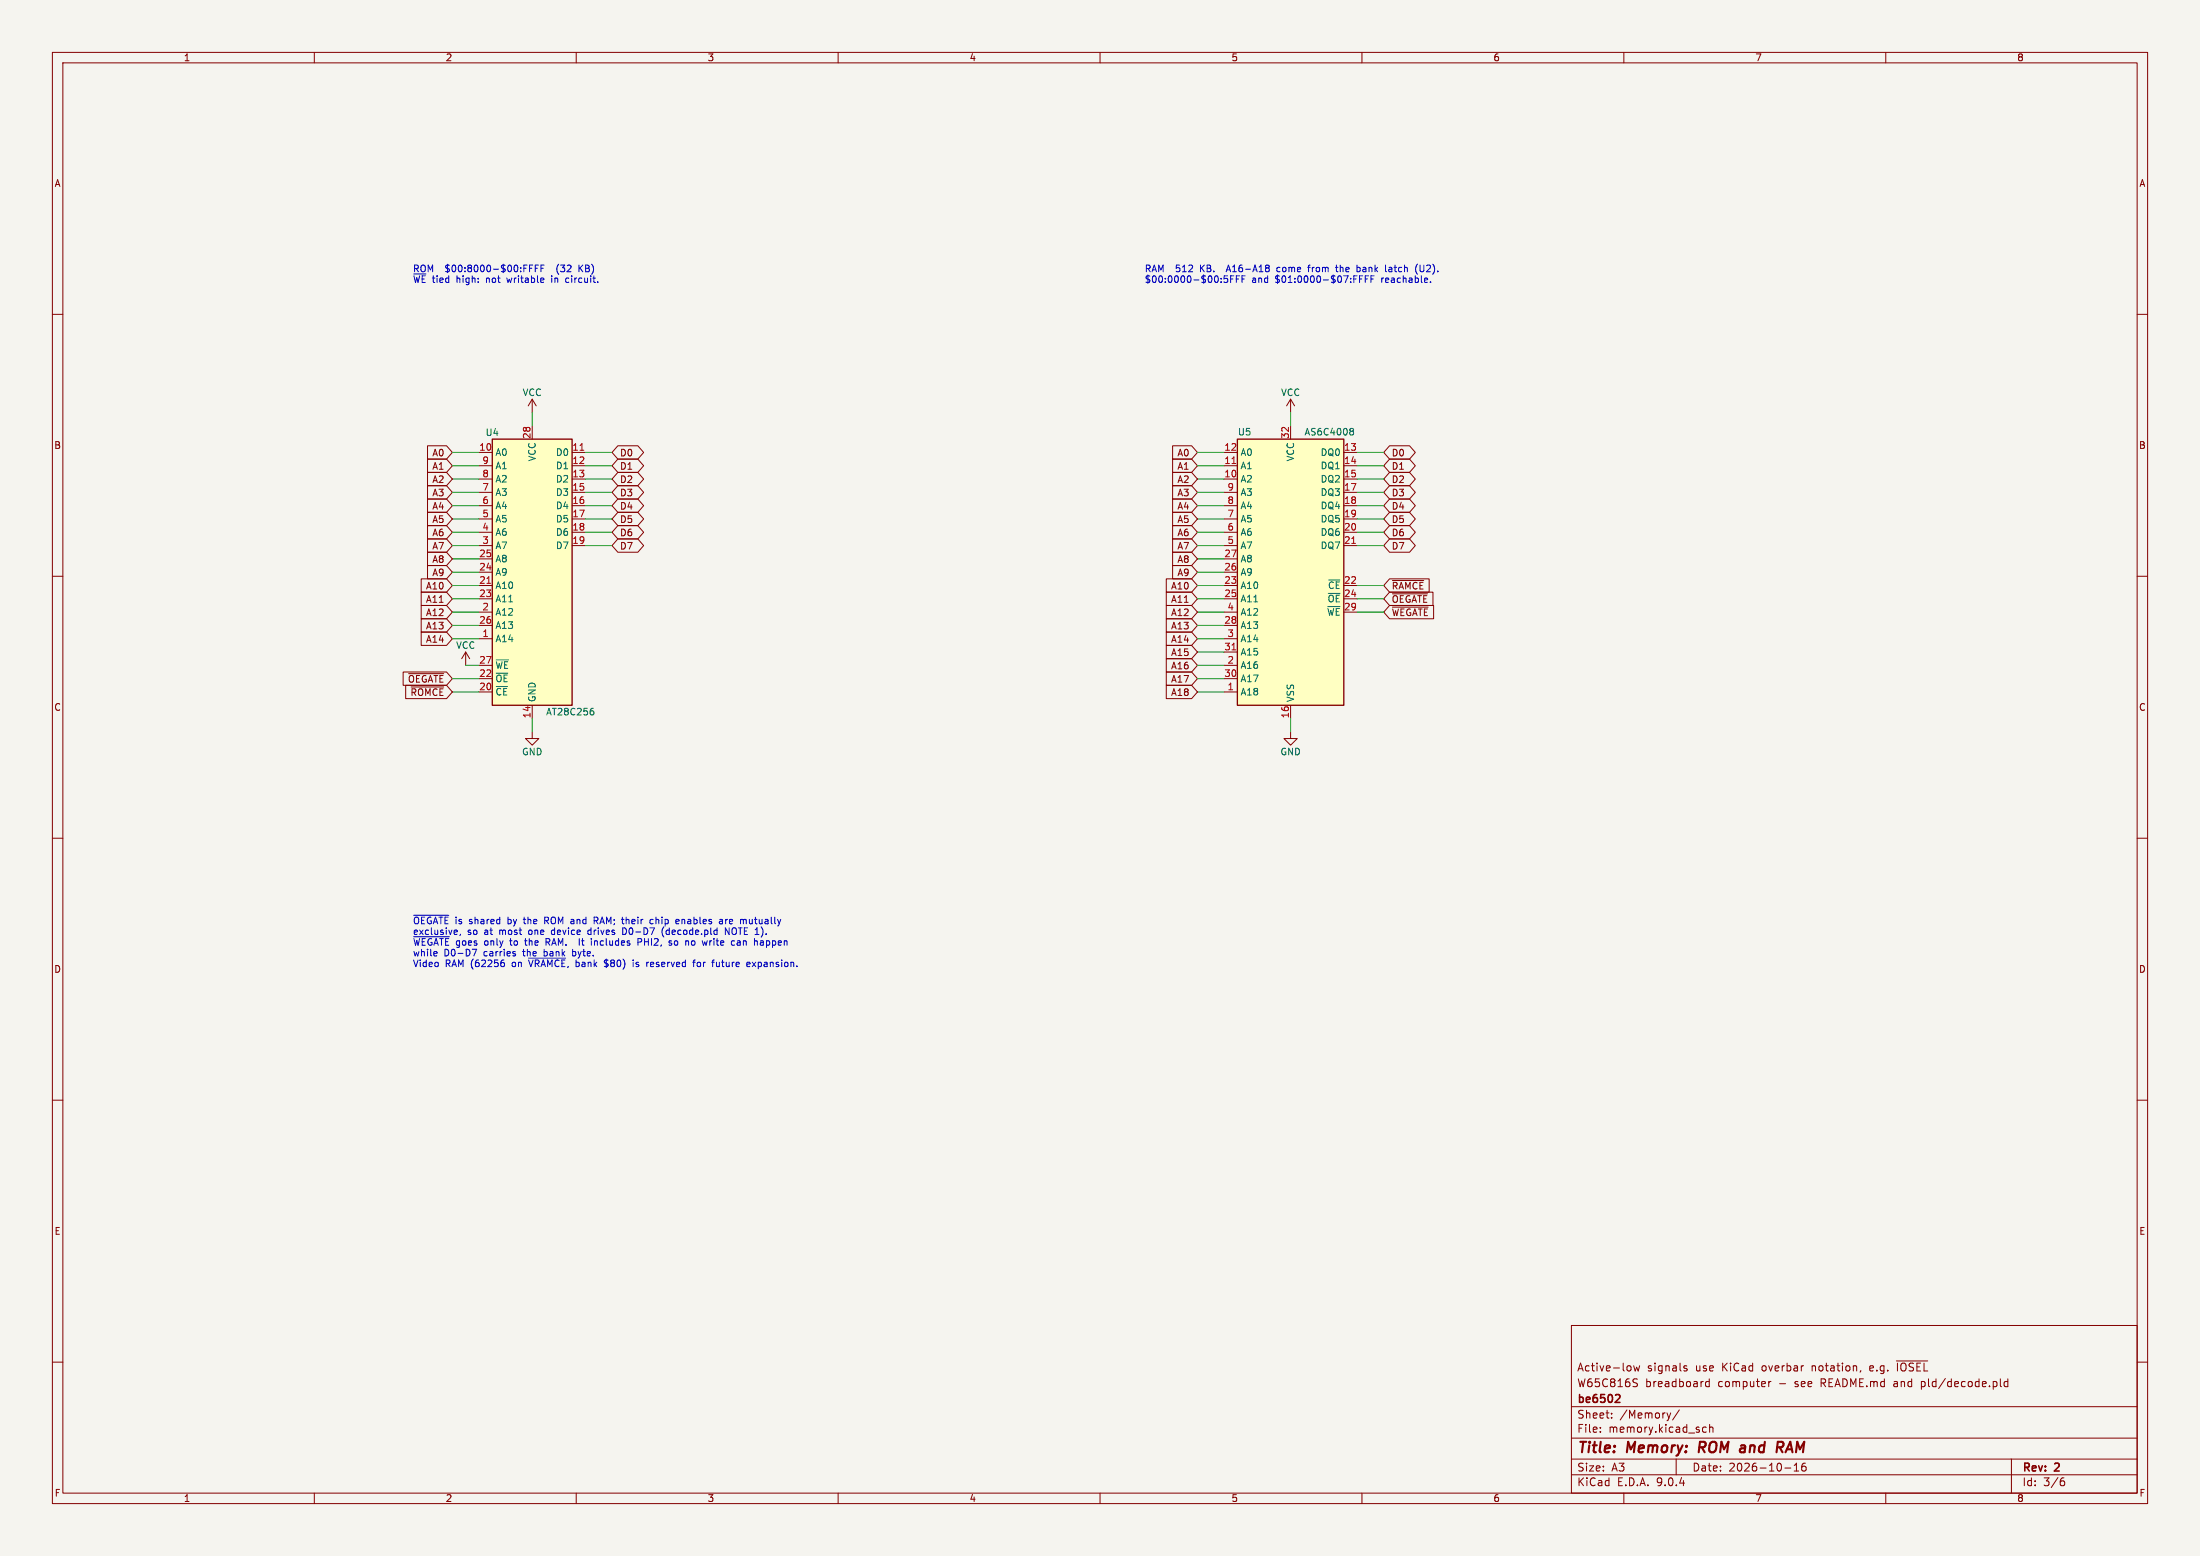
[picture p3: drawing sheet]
(kicad_sch (version 20230121) (generator eeschema)
(paper "A3")
(title_block (title "Memory: ROM and RAM") (date "2026-10-16") (rev "2") (company "be6502") (comment 1 "W65C816S breadboard computer - see README.md and pld/decode.pld") (comment 2 "Active-low signals use KiCad overbar notation, e.g. ~{IOSEL}"))
(lib_symbols (symbol "be6502:AS6C4008" (in_bom yes) (on_board yes) (property "Reference" "U" (at -10.16 26.035 0) (effects (font (size 1.27 1.27)) (justify left bottom))) (property "Value" "AS6C4008" (at 2.54 26.035 0) (effects (font (size 1.27 1.27)) (justify left bottom))) (property "Footprint" "Package_DIP:DIP-32_W15.24mm" (at 0 2.54 0) (effects (font (size 1.27 1.27)) hide)) (property "Datasheet" "https://www.alliancememory.com/wp-content/uploads/pdf/AS6C4008.pdf" (at 0 2.54 0) (effects (font (size 1.27 1.27)) hide)) (property "ki_keywords" "RAM SRAM CMOS MEMORY" (at 0 0 0) (effects (font (size 1.27 1.27)) hide)) (property "ki_description" "512K x 8 Low Power CMOS RAM, DIP-32" (at 0 0 0) (effects (font (size 1.27 1.27)) hide)) (property "ki_fp_filters" "DIP*W15.24mm*" (at 0 0 0) (effects (font (size 1.27 1.27)) hide)) (symbol "AS6C4008_0_0" (pin power_in line (at 0 -27.94 90) (length 2.54) (name "VSS" (effects (font (size 1.27 1.27)))) (number "16" (effects (font (size 1.27 1.27))))) (pin power_in line (at 0 27.94 270) (length 2.54) (name "VCC" (effects (font (size 1.27 1.27)))) (number "32" (effects (font (size 1.27 1.27)))))) (symbol "AS6C4008_0_1" (rectangle (start -10.16 25.4) (end 10.16 -25.4) (stroke (width 0.254) (type default)) (fill (type background)))) (symbol "AS6C4008_1_1" (pin input line (at -12.7 -22.86 0) (length 2.54) (name "A18" (effects (font (size 1.27 1.27)))) (number "1" (effects (font (size 1.27 1.27))))) (pin input line (at -12.7 17.78 0) (length 2.54) (name "A2" (effects (font (size 1.27 1.27)))) (number "10" (effects (font (size 1.27 1.27))))) (pin input line (at -12.7 20.32 0) (length 2.54) (name "A1" (effects (font (size 1.27 1.27)))) (number "11" (effects (font (size 1.27 1.27))))) (pin input line (at -12.7 22.86 0) (length 2.54) (name "A0" (effects (font (size 1.27 1.27)))) (number "12" (effects (font (size 1.27 1.27))))) (pin tri_state line (at 12.7 22.86 180) (length 2.54) (name "DQ0" (effects (font (size 1.27 1.27)))) (number "13" (effects (font (size 1.27 1.27))))) (pin tri_state line (at 12.7 20.32 180) (length 2.54) (name "DQ1" (effects (font (size 1.27 1.27)))) (number "14" (effects (font (size 1.27 1.27))))) (pin tri_state line (at 12.7 17.78 180) (length 2.54) (name "DQ2" (effects (font (size 1.27 1.27)))) (number "15" (effects (font (size 1.27 1.27))))) (pin tri_state line (at 12.7 15.24 180) (length 2.54) (name "DQ3" (effects (font (size 1.27 1.27)))) (number "17" (effects (font (size 1.27 1.27))))) (pin tri_state line (at 12.7 12.7 180) (length 2.54) (name "DQ4" (effects (font (size 1.27 1.27)))) (number "18" (effects (font (size 1.27 1.27))))) (pin tri_state line (at 12.7 10.16 180) (length 2.54) (name "DQ5" (effects (font (size 1.27 1.27)))) (number "19" (effects (font (size 1.27 1.27))))) (pin input line (at -12.7 -17.78 0) (length 2.54) (name "A16" (effects (font (size 1.27 1.27)))) (number "2" (effects (font (size 1.27 1.27))))) (pin tri_state line (at 12.7 7.62 180) (length 2.54) (name "DQ6" (effects (font (size 1.27 1.27)))) (number "20" (effects (font (size 1.27 1.27))))) (pin tri_state line (at 12.7 5.08 180) (length 2.54) (name "DQ7" (effects (font (size 1.27 1.27)))) (number "21" (effects (font (size 1.27 1.27))))) (pin input line (at 12.7 -2.54 180) (length 2.54) (name "~{CE}" (effects (font (size 1.27 1.27)))) (number "22" (effects (font (size 1.27 1.27))))) (pin input line (at -12.7 -2.54 0) (length 2.54) (name "A10" (effects (font (size 1.27 1.27)))) (number "23" (effects (font (size 1.27 1.27))))) (pin input line (at 12.7 -5.08 180) (length 2.54) (name "~{OE}" (effects (font (size 1.27 1.27)))) (number "24" (effects (font (size 1.27 1.27))))) (pin input line (at -12.7 -5.08 0) (length 2.54) (name "A11" (effects (font (size 1.27 1.27)))) (number "25" (effects (font (size 1.27 1.27))))) (pin input line (at -12.7 0 0) (length 2.54) (name "A9" (effects (font (size 1.27 1.27)))) (number "26" (effects (font (size 1.27 1.27))))) (pin input line (at -12.7 2.54 0) (length 2.54) (name "A8" (effects (font (size 1.27 1.27)))) (number "27" (effects (font (size 1.27 1.27))))) (pin input line (at -12.7 -10.16 0) (length 2.54) (name "A13" (effects (font (size 1.27 1.27)))) (number "28" (effects (font (size 1.27 1.27))))) (pin input line (at 12.7 -7.62 180) (length 2.54) (name "~{WE}" (effects (font (size 1.27 1.27)))) (number "29" (effects (font (size 1.27 1.27))))) (pin input line (at -12.7 -12.7 0) (length 2.54) (name "A14" (effects (font (size 1.27 1.27)))) (number "3" (effects (font (size 1.27 1.27))))) (pin input line (at -12.7 -20.32 0) (length 2.54) (name "A17" (effects (font (size 1.27 1.27)))) (number "30" (effects (font (size 1.27 1.27))))) (pin input line (at -12.7 -15.24 0) (length 2.54) (name "A15" (effects (font (size 1.27 1.27)))) (number "31" (effects (font (size 1.27 1.27))))) (pin input line (at -12.7 -7.62 0) (length 2.54) (name "A12" (effects (font (size 1.27 1.27)))) (number "4" (effects (font (size 1.27 1.27))))) (pin input line (at -12.7 5.08 0) (length 2.54) (name "A7" (effects (font (size 1.27 1.27)))) (number "5" (effects (font (size 1.27 1.27))))) (pin input line (at -12.7 7.62 0) (length 2.54) (name "A6" (effects (font (size 1.27 1.27)))) (number "6" (effects (font (size 1.27 1.27))))) (pin input line (at -12.7 10.16 0) (length 2.54) (name "A5" (effects (font (size 1.27 1.27)))) (number "7" (effects (font (size 1.27 1.27))))) (pin input line (at -12.7 12.7 0) (length 2.54) (name "A4" (effects (font (size 1.27 1.27)))) (number "8" (effects (font (size 1.27 1.27))))) (pin input line (at -12.7 15.24 0) (length 2.54) (name "A3" (effects (font (size 1.27 1.27)))) (number "9" (effects (font (size 1.27 1.27)))))))
(symbol "be6502:AT28C256" (in_bom yes) (on_board yes) (property "Reference" "U" (at -7.62 26.67 0) (effects (font (size 1.27 1.27)))) (property "Value" "AT28C256" (at 2.54 -26.67 0) (effects (font (size 1.27 1.27)) (justify left))) (property "Footprint" "Package_DIP:DIP-28_W15.24mm" (at 0 0 0) (effects (font (size 1.27 1.27)) hide)) (property "Datasheet" "http://ww1.microchip.com/downloads/en/DeviceDoc/doc0006.pdf" (at 0 0 0) (effects (font (size 1.27 1.27)) hide)) (property "ki_keywords" "Parallel EEPROM 256Kb" (at 0 0 0) (effects (font (size 1.27 1.27)) hide)) (property "ki_description" "Paged Parallel EEPROM 256Kb (32K x 8), DIP-28/SOIC-28" (at 0 0 0) (effects (font (size 1.27 1.27)) hide)) (property "ki_fp_filters" "DIP*W15.24mm* SOIC*7.5x17.9mm*P1.27mm*" (at 0 0 0) (effects (font (size 1.27 1.27)) hide)) (symbol "AT28C256_1_1" (rectangle (start -7.62 25.4) (end 7.62 -25.4) (stroke (width 0.254) (type default)) (fill (type background))) (pin input line (at -10.16 -12.7 0) (length 2.54) (name "A14" (effects (font (size 1.27 1.27)))) (number "1" (effects (font (size 1.27 1.27))))) (pin input line (at -10.16 22.86 0) (length 2.54) (name "A0" (effects (font (size 1.27 1.27)))) (number "10" (effects (font (size 1.27 1.27))))) (pin tri_state line (at 10.16 22.86 180) (length 2.54) (name "D0" (effects (font (size 1.27 1.27)))) (number "11" (effects (font (size 1.27 1.27))))) (pin tri_state line (at 10.16 20.32 180) (length 2.54) (name "D1" (effects (font (size 1.27 1.27)))) (number "12" (effects (font (size 1.27 1.27))))) (pin tri_state line (at 10.16 17.78 180) (length 2.54) (name "D2" (effects (font (size 1.27 1.27)))) (number "13" (effects (font (size 1.27 1.27))))) (pin power_in line (at 0 -27.94 90) (length 2.54) (name "GND" (effects (font (size 1.27 1.27)))) (number "14" (effects (font (size 1.27 1.27))))) (pin tri_state line (at 10.16 15.24 180) (length 2.54) (name "D3" (effects (font (size 1.27 1.27)))) (number "15" (effects (font (size 1.27 1.27))))) (pin tri_state line (at 10.16 12.7 180) (length 2.54) (name "D4" (effects (font (size 1.27 1.27)))) (number "16" (effects (font (size 1.27 1.27))))) (pin tri_state line (at 10.16 10.16 180) (length 2.54) (name "D5" (effects (font (size 1.27 1.27)))) (number "17" (effects (font (size 1.27 1.27))))) (pin tri_state line (at 10.16 7.62 180) (length 2.54) (name "D6" (effects (font (size 1.27 1.27)))) (number "18" (effects (font (size 1.27 1.27))))) (pin tri_state line (at 10.16 5.08 180) (length 2.54) (name "D7" (effects (font (size 1.27 1.27)))) (number "19" (effects (font (size 1.27 1.27))))) (pin input line (at -10.16 -7.62 0) (length 2.54) (name "A12" (effects (font (size 1.27 1.27)))) (number "2" (effects (font (size 1.27 1.27))))) (pin input line (at -10.16 -22.86 0) (length 2.54) (name "~{CE}" (effects (font (size 1.27 1.27)))) (number "20" (effects (font (size 1.27 1.27))))) (pin input line (at -10.16 -2.54 0) (length 2.54) (name "A10" (effects (font (size 1.27 1.27)))) (number "21" (effects (font (size 1.27 1.27))))) (pin input line (at -10.16 -20.32 0) (length 2.54) (name "~{OE}" (effects (font (size 1.27 1.27)))) (number "22" (effects (font (size 1.27 1.27))))) (pin input line (at -10.16 -5.08 0) (length 2.54) (name "A11" (effects (font (size 1.27 1.27)))) (number "23" (effects (font (size 1.27 1.27))))) (pin input line (at -10.16 0 0) (length 2.54) (name "A9" (effects (font (size 1.27 1.27)))) (number "24" (effects (font (size 1.27 1.27))))) (pin input line (at -10.16 2.54 0) (length 2.54) (name "A8" (effects (font (size 1.27 1.27)))) (number "25" (effects (font (size 1.27 1.27))))) (pin input line (at -10.16 -10.16 0) (length 2.54) (name "A13" (effects (font (size 1.27 1.27)))) (number "26" (effects (font (size 1.27 1.27))))) (pin input line (at -10.16 -17.78 0) (length 2.54) (name "~{WE}" (effects (font (size 1.27 1.27)))) (number "27" (effects (font (size 1.27 1.27))))) (pin power_in line (at 0 27.94 270) (length 2.54) (name "VCC" (effects (font (size 1.27 1.27)))) (number "28" (effects (font (size 1.27 1.27))))) (pin input line (at -10.16 5.08 0) (length 2.54) (name "A7" (effects (font (size 1.27 1.27)))) (number "3" (effects (font (size 1.27 1.27))))) (pin input line (at -10.16 7.62 0) (length 2.54) (name "A6" (effects (font (size 1.27 1.27)))) (number "4" (effects (font (size 1.27 1.27))))) (pin input line (at -10.16 10.16 0) (length 2.54) (name "A5" (effects (font (size 1.27 1.27)))) (number "5" (effects (font (size 1.27 1.27))))) (pin input line (at -10.16 12.7 0) (length 2.54) (name "A4" (effects (font (size 1.27 1.27)))) (number "6" (effects (font (size 1.27 1.27))))) (pin input line (at -10.16 15.24 0) (length 2.54) (name "A3" (effects (font (size 1.27 1.27)))) (number "7" (effects (font (size 1.27 1.27))))) (pin input line (at -10.16 17.78 0) (length 2.54) (name "A2" (effects (font (size 1.27 1.27)))) (number "8" (effects (font (size 1.27 1.27))))) (pin input line (at -10.16 20.32 0) (length 2.54) (name "A1" (effects (font (size 1.27 1.27)))) (number "9" (effects (font (size 1.27 1.27)))))))
(symbol "be6502:GND" (power) (pin_names (offset 0)) (in_bom yes) (on_board yes) (property "Reference" "#PWR" (at 0 -6.35 0) (effects (font (size 1.27 1.27)) hide)) (property "Value" "GND" (at 0 -3.81 0) (effects (font (size 1.27 1.27)))) (property "Footprint" "" (at 0 0 0) (effects (font (size 1.27 1.27)) hide)) (property "Datasheet" "" (at 0 0 0) (effects (font (size 1.27 1.27)) hide)) (property "ki_keywords" "global power" (at 0 0 0) (effects (font (size 1.27 1.27)) hide)) (property "ki_description" "Power symbol creates a global label with name \"GND\" , ground" (at 0 0 0) (effects (font (size 1.27 1.27)) hide)) (symbol "GND_0_1" (polyline (pts (xy 0 0) (xy 0 -1.27) (xy 1.27 -1.27) (xy 0 -2.54) (xy -1.27 -1.27) (xy 0 -1.27)) (stroke (width 0) (type default)) (fill (type none)))) (symbol "GND_1_1" (pin power_in line (at 0 0 270) (length 0) hide (name "GND" (effects (font (size 1.27 1.27)))) (number "1" (effects (font (size 1.27 1.27)))))))
(symbol "be6502:VCC" (power) (pin_names (offset 0)) (in_bom yes) (on_board yes) (property "Reference" "#PWR" (at 0 -3.81 0) (effects (font (size 1.27 1.27)) hide)) (property "Value" "VCC" (at 0 3.81 0) (effects (font (size 1.27 1.27)))) (property "Footprint" "" (at 0 0 0) (effects (font (size 1.27 1.27)) hide)) (property "Datasheet" "" (at 0 0 0) (effects (font (size 1.27 1.27)) hide)) (property "ki_keywords" "global power" (at 0 0 0) (effects (font (size 1.27 1.27)) hide)) (property "ki_description" "Power symbol creates a global label with name \"VCC\"" (at 0 0 0) (effects (font (size 1.27 1.27)) hide)) (symbol "VCC_0_1" (polyline (pts (xy -0.762 1.27) (xy 0 2.54)) (stroke (width 0) (type default)) (fill (type none))) (polyline (pts (xy 0 0) (xy 0 2.54)) (stroke (width 0) (type default)) (fill (type none))) (polyline (pts (xy 0 2.54) (xy 0.762 1.27)) (stroke (width 0) (type default)) (fill (type none)))) (symbol "VCC_1_1" (pin power_in line (at 0 0 90) (length 0) hide (name "VCC" (effects (font (size 1.27 1.27)))) (number "1" (effects (font (size 1.27 1.27))))))))
(symbol (lib_id "be6502:AT28C256") (at 101.6 109.22 0) (unit 1) (in_bom yes) (on_board yes) (dnp no) (property "Reference" "U4" (at 93.98 82.55 0) (effects (font (size 1.27 1.27)))) (property "Value" "AT28C256" (at 104.14 135.89 0) (effects (font (size 1.27 1.27)) (justify left))) (property "Footprint" "Package_DIP:DIP-28_W15.24mm_Socket" (at 101.6 109.22 0) (effects (font (size 1.27 1.27)) hide)) (property "Datasheet" "http://ww1.microchip.com/downloads/en/DeviceDoc/doc0006.pdf" (at 101.6 109.22 0) (effects (font (size 1.27 1.27)) hide)) (pin "1") (pin "10") (pin "11") (pin "12") (pin "13") (pin "14") (pin "15") (pin "16") (pin "17") (pin "18") (pin "19") (pin "2") (pin "20") (pin "21") (pin "22") (pin "23") (pin "24") (pin "25") (pin "26") (pin "27") (pin "28") (pin "3") (pin "4") (pin "5") (pin "6") (pin "7") (pin "8") (pin "9"))
(wire (pts (xy 91.44 132.08) (xy 86.36 132.08)) (stroke (width 0) (type default)))
(global_label "~{ROMCE}" (shape input) (at 86.36 132.08 180) (fields_autoplaced) (effects (font (size 1.27 1.27)) (justify right)) (property "Intersheetrefs" "${INTERSHEET_REFS}" (at 86.36 132.08 0) (effects (font (size 1.27 1.27)) (justify right) hide)))
(wire (pts (xy 91.44 129.54) (xy 86.36 129.54)) (stroke (width 0) (type default)))
(global_label "~{OEGATE}" (shape input) (at 86.36 129.54 180) (fields_autoplaced) (effects (font (size 1.27 1.27)) (justify right)) (property "Intersheetrefs" "${INTERSHEET_REFS}" (at 86.36 129.54 0) (effects (font (size 1.27 1.27)) (justify right) hide)))
(wire (pts (xy 101.6 81.28) (xy 101.6 78.74)) (stroke (width 0) (type default)))
(symbol (lib_id "be6502:VCC") (at 101.6 78.74 0) (unit 1) (in_bom no) (on_board no) (dnp no) (property "Reference" "#PWR014" (at 101.6 82.55 0) (effects (font (size 1.27 1.27)) hide)) (property "Value" "VCC" (at 101.6 74.93 0) (effects (font (size 1.27 1.27)))) (property "Footprint" "" (at 101.6 78.74 0) (effects (font (size 1.27 1.27)) hide)) (property "Datasheet" "" (at 101.6 78.74 0) (effects (font (size 1.27 1.27)) hide)) (pin "1"))
(wire (pts (xy 101.6 137.16) (xy 101.6 139.7)) (stroke (width 0) (type default)))
(symbol (lib_id "be6502:GND") (at 101.6 139.7 0) (unit 1) (in_bom no) (on_board no) (dnp no) (property "Reference" "#PWR015" (at 101.6 146.05 0) (effects (font (size 1.27 1.27)) hide)) (property "Value" "GND" (at 101.6 143.51 0) (effects (font (size 1.27 1.27)))) (property "Footprint" "" (at 101.6 139.7 0) (effects (font (size 1.27 1.27)) hide)) (property "Datasheet" "" (at 101.6 139.7 0) (effects (font (size 1.27 1.27)) hide)) (pin "1"))
(wire (pts (xy 91.44 86.36) (xy 86.36 86.36)) (stroke (width 0) (type default)))
(global_label "A0" (shape input) (at 86.36 86.36 180) (fields_autoplaced) (effects (font (size 1.27 1.27)) (justify right)) (property "Intersheetrefs" "${INTERSHEET_REFS}" (at 86.36 86.36 0) (effects (font (size 1.27 1.27)) (justify right) hide)))
(wire (pts (xy 91.44 88.9) (xy 86.36 88.9)) (stroke (width 0) (type default)))
(global_label "A1" (shape input) (at 86.36 88.9 180) (fields_autoplaced) (effects (font (size 1.27 1.27)) (justify right)) (property "Intersheetrefs" "${INTERSHEET_REFS}" (at 86.36 88.9 0) (effects (font (size 1.27 1.27)) (justify right) hide)))
(wire (pts (xy 91.44 91.44) (xy 86.36 91.44)) (stroke (width 0) (type default)))
(global_label "A2" (shape input) (at 86.36 91.44 180) (fields_autoplaced) (effects (font (size 1.27 1.27)) (justify right)) (property "Intersheetrefs" "${INTERSHEET_REFS}" (at 86.36 91.44 0) (effects (font (size 1.27 1.27)) (justify right) hide)))
(wire (pts (xy 91.44 93.98) (xy 86.36 93.98)) (stroke (width 0) (type default)))
(global_label "A3" (shape input) (at 86.36 93.98 180) (fields_autoplaced) (effects (font (size 1.27 1.27)) (justify right)) (property "Intersheetrefs" "${INTERSHEET_REFS}" (at 86.36 93.98 0) (effects (font (size 1.27 1.27)) (justify right) hide)))
(wire (pts (xy 91.44 96.52) (xy 86.36 96.52)) (stroke (width 0) (type default)))
(global_label "A4" (shape input) (at 86.36 96.52 180) (fields_autoplaced) (effects (font (size 1.27 1.27)) (justify right)) (property "Intersheetrefs" "${INTERSHEET_REFS}" (at 86.36 96.52 0) (effects (font (size 1.27 1.27)) (justify right) hide)))
(wire (pts (xy 91.44 99.06) (xy 86.36 99.06)) (stroke (width 0) (type default)))
(global_label "A5" (shape input) (at 86.36 99.06 180) (fields_autoplaced) (effects (font (size 1.27 1.27)) (justify right)) (property "Intersheetrefs" "${INTERSHEET_REFS}" (at 86.36 99.06 0) (effects (font (size 1.27 1.27)) (justify right) hide)))
(wire (pts (xy 91.44 101.6) (xy 86.36 101.6)) (stroke (width 0) (type default)))
(global_label "A6" (shape input) (at 86.36 101.6 180) (fields_autoplaced) (effects (font (size 1.27 1.27)) (justify right)) (property "Intersheetrefs" "${INTERSHEET_REFS}" (at 86.36 101.6 0) (effects (font (size 1.27 1.27)) (justify right) hide)))
(wire (pts (xy 91.44 104.14) (xy 86.36 104.14)) (stroke (width 0) (type default)))
(global_label "A7" (shape input) (at 86.36 104.14 180) (fields_autoplaced) (effects (font (size 1.27 1.27)) (justify right)) (property "Intersheetrefs" "${INTERSHEET_REFS}" (at 86.36 104.14 0) (effects (font (size 1.27 1.27)) (justify right) hide)))
(wire (pts (xy 91.44 106.68) (xy 86.36 106.68)) (stroke (width 0) (type default)))
(global_label "A8" (shape input) (at 86.36 106.68 180) (fields_autoplaced) (effects (font (size 1.27 1.27)) (justify right)) (property "Intersheetrefs" "${INTERSHEET_REFS}" (at 86.36 106.68 0) (effects (font (size 1.27 1.27)) (justify right) hide)))
(wire (pts (xy 91.44 109.22) (xy 86.36 109.22)) (stroke (width 0) (type default)))
(global_label "A9" (shape input) (at 86.36 109.22 180) (fields_autoplaced) (effects (font (size 1.27 1.27)) (justify right)) (property "Intersheetrefs" "${INTERSHEET_REFS}" (at 86.36 109.22 0) (effects (font (size 1.27 1.27)) (justify right) hide)))
(wire (pts (xy 91.44 111.76) (xy 86.36 111.76)) (stroke (width 0) (type default)))
(global_label "A10" (shape input) (at 86.36 111.76 180) (fields_autoplaced) (effects (font (size 1.27 1.27)) (justify right)) (property "Intersheetrefs" "${INTERSHEET_REFS}" (at 86.36 111.76 0) (effects (font (size 1.27 1.27)) (justify right) hide)))
(wire (pts (xy 91.44 114.3) (xy 86.36 114.3)) (stroke (width 0) (type default)))
(global_label "A11" (shape input) (at 86.36 114.3 180) (fields_autoplaced) (effects (font (size 1.27 1.27)) (justify right)) (property "Intersheetrefs" "${INTERSHEET_REFS}" (at 86.36 114.3 0) (effects (font (size 1.27 1.27)) (justify right) hide)))
(wire (pts (xy 91.44 116.84) (xy 86.36 116.84)) (stroke (width 0) (type default)))
(global_label "A12" (shape input) (at 86.36 116.84 180) (fields_autoplaced) (effects (font (size 1.27 1.27)) (justify right)) (property "Intersheetrefs" "${INTERSHEET_REFS}" (at 86.36 116.84 0) (effects (font (size 1.27 1.27)) (justify right) hide)))
(wire (pts (xy 91.44 119.38) (xy 86.36 119.38)) (stroke (width 0) (type default)))
(global_label "A13" (shape input) (at 86.36 119.38 180) (fields_autoplaced) (effects (font (size 1.27 1.27)) (justify right)) (property "Intersheetrefs" "${INTERSHEET_REFS}" (at 86.36 119.38 0) (effects (font (size 1.27 1.27)) (justify right) hide)))
(wire (pts (xy 91.44 121.92) (xy 86.36 121.92)) (stroke (width 0) (type default)))
(global_label "A14" (shape input) (at 86.36 121.92 180) (fields_autoplaced) (effects (font (size 1.27 1.27)) (justify right)) (property "Intersheetrefs" "${INTERSHEET_REFS}" (at 86.36 121.92 0) (effects (font (size 1.27 1.27)) (justify right) hide)))
(wire (pts (xy 111.76 86.36) (xy 116.84 86.36)) (stroke (width 0) (type default)))
(global_label "D0" (shape tri_state) (at 116.84 86.36 0) (fields_autoplaced) (effects (font (size 1.27 1.27)) (justify left)) (property "Intersheetrefs" "${INTERSHEET_REFS}" (at 116.84 86.36 0) (effects (font (size 1.27 1.27)) (justify left) hide)))
(wire (pts (xy 111.76 88.9) (xy 116.84 88.9)) (stroke (width 0) (type default)))
(global_label "D1" (shape tri_state) (at 116.84 88.9 0) (fields_autoplaced) (effects (font (size 1.27 1.27)) (justify left)) (property "Intersheetrefs" "${INTERSHEET_REFS}" (at 116.84 88.9 0) (effects (font (size 1.27 1.27)) (justify left) hide)))
(wire (pts (xy 111.76 91.44) (xy 116.84 91.44)) (stroke (width 0) (type default)))
(global_label "D2" (shape tri_state) (at 116.84 91.44 0) (fields_autoplaced) (effects (font (size 1.27 1.27)) (justify left)) (property "Intersheetrefs" "${INTERSHEET_REFS}" (at 116.84 91.44 0) (effects (font (size 1.27 1.27)) (justify left) hide)))
(wire (pts (xy 111.76 93.98) (xy 116.84 93.98)) (stroke (width 0) (type default)))
(global_label "D3" (shape tri_state) (at 116.84 93.98 0) (fields_autoplaced) (effects (font (size 1.27 1.27)) (justify left)) (property "Intersheetrefs" "${INTERSHEET_REFS}" (at 116.84 93.98 0) (effects (font (size 1.27 1.27)) (justify left) hide)))
(wire (pts (xy 111.76 96.52) (xy 116.84 96.52)) (stroke (width 0) (type default)))
(global_label "D4" (shape tri_state) (at 116.84 96.52 0) (fields_autoplaced) (effects (font (size 1.27 1.27)) (justify left)) (property "Intersheetrefs" "${INTERSHEET_REFS}" (at 116.84 96.52 0) (effects (font (size 1.27 1.27)) (justify left) hide)))
(wire (pts (xy 111.76 99.06) (xy 116.84 99.06)) (stroke (width 0) (type default)))
(global_label "D5" (shape tri_state) (at 116.84 99.06 0) (fields_autoplaced) (effects (font (size 1.27 1.27)) (justify left)) (property "Intersheetrefs" "${INTERSHEET_REFS}" (at 116.84 99.06 0) (effects (font (size 1.27 1.27)) (justify left) hide)))
(wire (pts (xy 111.76 101.6) (xy 116.84 101.6)) (stroke (width 0) (type default)))
(global_label "D6" (shape tri_state) (at 116.84 101.6 0) (fields_autoplaced) (effects (font (size 1.27 1.27)) (justify left)) (property "Intersheetrefs" "${INTERSHEET_REFS}" (at 116.84 101.6 0) (effects (font (size 1.27 1.27)) (justify left) hide)))
(wire (pts (xy 111.76 104.14) (xy 116.84 104.14)) (stroke (width 0) (type default)))
(global_label "D7" (shape tri_state) (at 116.84 104.14 0) (fields_autoplaced) (effects (font (size 1.27 1.27)) (justify left)) (property "Intersheetrefs" "${INTERSHEET_REFS}" (at 116.84 104.14 0) (effects (font (size 1.27 1.27)) (justify left) hide)))
(wire (pts (xy 91.44 127) (xy 88.9 127)) (stroke (width 0) (type default)))
(symbol (lib_id "be6502:VCC") (at 88.9 127 0) (unit 1) (in_bom no) (on_board no) (dnp no) (property "Reference" "#PWR016" (at 88.9 130.81 0) (effects (font (size 1.27 1.27)) hide)) (property "Value" "VCC" (at 88.9 123.19 0) (effects (font (size 1.27 1.27)))) (property "Footprint" "" (at 88.9 127 0) (effects (font (size 1.27 1.27)) hide)) (property "Datasheet" "" (at 88.9 127 0) (effects (font (size 1.27 1.27)) hide)) (pin "1"))
(text "ROM  $00:8000-$00:FFFF  (32 KB)\n~{WE} tied high: not writable in circuit." (at 78.74 50.8 0) (effects (font (size 1.27 1.27)) (justify left top)))
(symbol (lib_id "be6502:AS6C4008") (at 246.38 109.22 0) (unit 1) (in_bom yes) (on_board yes) (dnp no) (property "Reference" "U5" (at 236.22 83.185 0) (effects (font (size 1.27 1.27)) (justify left bottom))) (property "Value" "AS6C4008" (at 248.92 83.185 0) (effects (font (size 1.27 1.27)) (justify left bottom))) (property "Footprint" "Package_DIP:DIP-32_W15.24mm_Socket" (at 246.38 106.68 0) (effects (font (size 1.27 1.27)) hide)) (property "Datasheet" "https://www.alliancememory.com/wp-content/uploads/pdf/AS6C4008.pdf" (at 246.38 106.68 0) (effects (font (size 1.27 1.27)) hide)) (pin "16") (pin "32") (pin "1") (pin "10") (pin "11") (pin "12") (pin "13") (pin "14") (pin "15") (pin "17") (pin "18") (pin "19") (pin "2") (pin "20") (pin "21") (pin "22") (pin "23") (pin "24") (pin "25") (pin "26") (pin "27") (pin "28") (pin "29") (pin "3") (pin "30") (pin "31") (pin "4") (pin "5") (pin "6") (pin "7") (pin "8") (pin "9"))
(wire (pts (xy 259.08 111.76) (xy 264.16 111.76)) (stroke (width 0) (type default)))
(global_label "~{RAMCE}" (shape input) (at 264.16 111.76 0) (fields_autoplaced) (effects (font (size 1.27 1.27)) (justify left)) (property "Intersheetrefs" "${INTERSHEET_REFS}" (at 264.16 111.76 0) (effects (font (size 1.27 1.27)) (justify left) hide)))
(wire (pts (xy 259.08 114.3) (xy 264.16 114.3)) (stroke (width 0) (type default)))
(global_label "~{OEGATE}" (shape input) (at 264.16 114.3 0) (fields_autoplaced) (effects (font (size 1.27 1.27)) (justify left)) (property "Intersheetrefs" "${INTERSHEET_REFS}" (at 264.16 114.3 0) (effects (font (size 1.27 1.27)) (justify left) hide)))
(wire (pts (xy 259.08 116.84) (xy 264.16 116.84)) (stroke (width 0) (type default)))
(global_label "~{WEGATE}" (shape input) (at 264.16 116.84 0) (fields_autoplaced) (effects (font (size 1.27 1.27)) (justify left)) (property "Intersheetrefs" "${INTERSHEET_REFS}" (at 264.16 116.84 0) (effects (font (size 1.27 1.27)) (justify left) hide)))
(wire (pts (xy 246.38 81.28) (xy 246.38 78.74)) (stroke (width 0) (type default)))
(symbol (lib_id "be6502:VCC") (at 246.38 78.74 0) (unit 1) (in_bom no) (on_board no) (dnp no) (property "Reference" "#PWR017" (at 246.38 82.55 0) (effects (font (size 1.27 1.27)) hide)) (property "Value" "VCC" (at 246.38 74.93 0) (effects (font (size 1.27 1.27)))) (property "Footprint" "" (at 246.38 78.74 0) (effects (font (size 1.27 1.27)) hide)) (property "Datasheet" "" (at 246.38 78.74 0) (effects (font (size 1.27 1.27)) hide)) (pin "1"))
(wire (pts (xy 246.38 137.16) (xy 246.38 139.7)) (stroke (width 0) (type default)))
(symbol (lib_id "be6502:GND") (at 246.38 139.7 0) (unit 1) (in_bom no) (on_board no) (dnp no) (property "Reference" "#PWR018" (at 246.38 146.05 0) (effects (font (size 1.27 1.27)) hide)) (property "Value" "GND" (at 246.38 143.51 0) (effects (font (size 1.27 1.27)))) (property "Footprint" "" (at 246.38 139.7 0) (effects (font (size 1.27 1.27)) hide)) (property "Datasheet" "" (at 246.38 139.7 0) (effects (font (size 1.27 1.27)) hide)) (pin "1"))
(wire (pts (xy 233.68 86.36) (xy 228.6 86.36)) (stroke (width 0) (type default)))
(global_label "A0" (shape input) (at 228.6 86.36 180) (fields_autoplaced) (effects (font (size 1.27 1.27)) (justify right)) (property "Intersheetrefs" "${INTERSHEET_REFS}" (at 228.6 86.36 0) (effects (font (size 1.27 1.27)) (justify right) hide)))
(wire (pts (xy 233.68 88.9) (xy 228.6 88.9)) (stroke (width 0) (type default)))
(global_label "A1" (shape input) (at 228.6 88.9 180) (fields_autoplaced) (effects (font (size 1.27 1.27)) (justify right)) (property "Intersheetrefs" "${INTERSHEET_REFS}" (at 228.6 88.9 0) (effects (font (size 1.27 1.27)) (justify right) hide)))
(wire (pts (xy 233.68 91.44) (xy 228.6 91.44)) (stroke (width 0) (type default)))
(global_label "A2" (shape input) (at 228.6 91.44 180) (fields_autoplaced) (effects (font (size 1.27 1.27)) (justify right)) (property "Intersheetrefs" "${INTERSHEET_REFS}" (at 228.6 91.44 0) (effects (font (size 1.27 1.27)) (justify right) hide)))
(wire (pts (xy 233.68 93.98) (xy 228.6 93.98)) (stroke (width 0) (type default)))
(global_label "A3" (shape input) (at 228.6 93.98 180) (fields_autoplaced) (effects (font (size 1.27 1.27)) (justify right)) (property "Intersheetrefs" "${INTERSHEET_REFS}" (at 228.6 93.98 0) (effects (font (size 1.27 1.27)) (justify right) hide)))
(wire (pts (xy 233.68 96.52) (xy 228.6 96.52)) (stroke (width 0) (type default)))
(global_label "A4" (shape input) (at 228.6 96.52 180) (fields_autoplaced) (effects (font (size 1.27 1.27)) (justify right)) (property "Intersheetrefs" "${INTERSHEET_REFS}" (at 228.6 96.52 0) (effects (font (size 1.27 1.27)) (justify right) hide)))
(wire (pts (xy 233.68 99.06) (xy 228.6 99.06)) (stroke (width 0) (type default)))
(global_label "A5" (shape input) (at 228.6 99.06 180) (fields_autoplaced) (effects (font (size 1.27 1.27)) (justify right)) (property "Intersheetrefs" "${INTERSHEET_REFS}" (at 228.6 99.06 0) (effects (font (size 1.27 1.27)) (justify right) hide)))
(wire (pts (xy 233.68 101.6) (xy 228.6 101.6)) (stroke (width 0) (type default)))
(global_label "A6" (shape input) (at 228.6 101.6 180) (fields_autoplaced) (effects (font (size 1.27 1.27)) (justify right)) (property "Intersheetrefs" "${INTERSHEET_REFS}" (at 228.6 101.6 0) (effects (font (size 1.27 1.27)) (justify right) hide)))
(wire (pts (xy 233.68 104.14) (xy 228.6 104.14)) (stroke (width 0) (type default)))
(global_label "A7" (shape input) (at 228.6 104.14 180) (fields_autoplaced) (effects (font (size 1.27 1.27)) (justify right)) (property "Intersheetrefs" "${INTERSHEET_REFS}" (at 228.6 104.14 0) (effects (font (size 1.27 1.27)) (justify right) hide)))
(wire (pts (xy 233.68 106.68) (xy 228.6 106.68)) (stroke (width 0) (type default)))
(global_label "A8" (shape input) (at 228.6 106.68 180) (fields_autoplaced) (effects (font (size 1.27 1.27)) (justify right)) (property "Intersheetrefs" "${INTERSHEET_REFS}" (at 228.6 106.68 0) (effects (font (size 1.27 1.27)) (justify right) hide)))
(wire (pts (xy 233.68 109.22) (xy 228.6 109.22)) (stroke (width 0) (type default)))
(global_label "A9" (shape input) (at 228.6 109.22 180) (fields_autoplaced) (effects (font (size 1.27 1.27)) (justify right)) (property "Intersheetrefs" "${INTERSHEET_REFS}" (at 228.6 109.22 0) (effects (font (size 1.27 1.27)) (justify right) hide)))
(wire (pts (xy 233.68 111.76) (xy 228.6 111.76)) (stroke (width 0) (type default)))
(global_label "A10" (shape input) (at 228.6 111.76 180) (fields_autoplaced) (effects (font (size 1.27 1.27)) (justify right)) (property "Intersheetrefs" "${INTERSHEET_REFS}" (at 228.6 111.76 0) (effects (font (size 1.27 1.27)) (justify right) hide)))
(wire (pts (xy 233.68 114.3) (xy 228.6 114.3)) (stroke (width 0) (type default)))
(global_label "A11" (shape input) (at 228.6 114.3 180) (fields_autoplaced) (effects (font (size 1.27 1.27)) (justify right)) (property "Intersheetrefs" "${INTERSHEET_REFS}" (at 228.6 114.3 0) (effects (font (size 1.27 1.27)) (justify right) hide)))
(wire (pts (xy 233.68 116.84) (xy 228.6 116.84)) (stroke (width 0) (type default)))
(global_label "A12" (shape input) (at 228.6 116.84 180) (fields_autoplaced) (effects (font (size 1.27 1.27)) (justify right)) (property "Intersheetrefs" "${INTERSHEET_REFS}" (at 228.6 116.84 0) (effects (font (size 1.27 1.27)) (justify right) hide)))
(wire (pts (xy 233.68 119.38) (xy 228.6 119.38)) (stroke (width 0) (type default)))
(global_label "A13" (shape input) (at 228.6 119.38 180) (fields_autoplaced) (effects (font (size 1.27 1.27)) (justify right)) (property "Intersheetrefs" "${INTERSHEET_REFS}" (at 228.6 119.38 0) (effects (font (size 1.27 1.27)) (justify right) hide)))
(wire (pts (xy 233.68 121.92) (xy 228.6 121.92)) (stroke (width 0) (type default)))
(global_label "A14" (shape input) (at 228.6 121.92 180) (fields_autoplaced) (effects (font (size 1.27 1.27)) (justify right)) (property "Intersheetrefs" "${INTERSHEET_REFS}" (at 228.6 121.92 0) (effects (font (size 1.27 1.27)) (justify right) hide)))
(wire (pts (xy 233.68 124.46) (xy 228.6 124.46)) (stroke (width 0) (type default)))
(global_label "A15" (shape input) (at 228.6 124.46 180) (fields_autoplaced) (effects (font (size 1.27 1.27)) (justify right)) (property "Intersheetrefs" "${INTERSHEET_REFS}" (at 228.6 124.46 0) (effects (font (size 1.27 1.27)) (justify right) hide)))
(wire (pts (xy 233.68 127) (xy 228.6 127)) (stroke (width 0) (type default)))
(global_label "A16" (shape input) (at 228.6 127 180) (fields_autoplaced) (effects (font (size 1.27 1.27)) (justify right)) (property "Intersheetrefs" "${INTERSHEET_REFS}" (at 228.6 127 0) (effects (font (size 1.27 1.27)) (justify right) hide)))
(wire (pts (xy 233.68 129.54) (xy 228.6 129.54)) (stroke (width 0) (type default)))
(global_label "A17" (shape input) (at 228.6 129.54 180) (fields_autoplaced) (effects (font (size 1.27 1.27)) (justify right)) (property "Intersheetrefs" "${INTERSHEET_REFS}" (at 228.6 129.54 0) (effects (font (size 1.27 1.27)) (justify right) hide)))
(wire (pts (xy 233.68 132.08) (xy 228.6 132.08)) (stroke (width 0) (type default)))
(global_label "A18" (shape input) (at 228.6 132.08 180) (fields_autoplaced) (effects (font (size 1.27 1.27)) (justify right)) (property "Intersheetrefs" "${INTERSHEET_REFS}" (at 228.6 132.08 0) (effects (font (size 1.27 1.27)) (justify right) hide)))
(wire (pts (xy 259.08 86.36) (xy 264.16 86.36)) (stroke (width 0) (type default)))
(global_label "D0" (shape tri_state) (at 264.16 86.36 0) (fields_autoplaced) (effects (font (size 1.27 1.27)) (justify left)) (property "Intersheetrefs" "${INTERSHEET_REFS}" (at 264.16 86.36 0) (effects (font (size 1.27 1.27)) (justify left) hide)))
(wire (pts (xy 259.08 88.9) (xy 264.16 88.9)) (stroke (width 0) (type default)))
(global_label "D1" (shape tri_state) (at 264.16 88.9 0) (fields_autoplaced) (effects (font (size 1.27 1.27)) (justify left)) (property "Intersheetrefs" "${INTERSHEET_REFS}" (at 264.16 88.9 0) (effects (font (size 1.27 1.27)) (justify left) hide)))
(wire (pts (xy 259.08 91.44) (xy 264.16 91.44)) (stroke (width 0) (type default)))
(global_label "D2" (shape tri_state) (at 264.16 91.44 0) (fields_autoplaced) (effects (font (size 1.27 1.27)) (justify left)) (property "Intersheetrefs" "${INTERSHEET_REFS}" (at 264.16 91.44 0) (effects (font (size 1.27 1.27)) (justify left) hide)))
(wire (pts (xy 259.08 93.98) (xy 264.16 93.98)) (stroke (width 0) (type default)))
(global_label "D3" (shape tri_state) (at 264.16 93.98 0) (fields_autoplaced) (effects (font (size 1.27 1.27)) (justify left)) (property "Intersheetrefs" "${INTERSHEET_REFS}" (at 264.16 93.98 0) (effects (font (size 1.27 1.27)) (justify left) hide)))
(wire (pts (xy 259.08 96.52) (xy 264.16 96.52)) (stroke (width 0) (type default)))
(global_label "D4" (shape tri_state) (at 264.16 96.52 0) (fields_autoplaced) (effects (font (size 1.27 1.27)) (justify left)) (property "Intersheetrefs" "${INTERSHEET_REFS}" (at 264.16 96.52 0) (effects (font (size 1.27 1.27)) (justify left) hide)))
(wire (pts (xy 259.08 99.06) (xy 264.16 99.06)) (stroke (width 0) (type default)))
(global_label "D5" (shape tri_state) (at 264.16 99.06 0) (fields_autoplaced) (effects (font (size 1.27 1.27)) (justify left)) (property "Intersheetrefs" "${INTERSHEET_REFS}" (at 264.16 99.06 0) (effects (font (size 1.27 1.27)) (justify left) hide)))
(wire (pts (xy 259.08 101.6) (xy 264.16 101.6)) (stroke (width 0) (type default)))
(global_label "D6" (shape tri_state) (at 264.16 101.6 0) (fields_autoplaced) (effects (font (size 1.27 1.27)) (justify left)) (property "Intersheetrefs" "${INTERSHEET_REFS}" (at 264.16 101.6 0) (effects (font (size 1.27 1.27)) (justify left) hide)))
(wire (pts (xy 259.08 104.14) (xy 264.16 104.14)) (stroke (width 0) (type default)))
(global_label "D7" (shape tri_state) (at 264.16 104.14 0) (fields_autoplaced) (effects (font (size 1.27 1.27)) (justify left)) (property "Intersheetrefs" "${INTERSHEET_REFS}" (at 264.16 104.14 0) (effects (font (size 1.27 1.27)) (justify left) hide)))
(text "RAM  512 KB.  A16-A18 come from the bank latch (U2).\n$00:0000-$00:5FFF and $01:0000-$07:FFFF reachable." (at 218.44 50.8 0) (effects (font (size 1.27 1.27)) (justify left top)))
(text "~{OEGATE} is shared by the ROM and RAM; their chip enables are mutually\nexclusive, so at most one device drives D0-D7 (decode.pld NOTE 1).\n~{WEGATE} goes only to the RAM.  It includes PHI2, so no write can happen\nwhile D0-D7 carries the bank byte.\nVideo RAM (62256 on ~{VRAMCE}, bank $80) is reserved for future expansion." (at 78.74 175.26 0) (effects (font (size 1.27 1.27)) (justify left top))))
